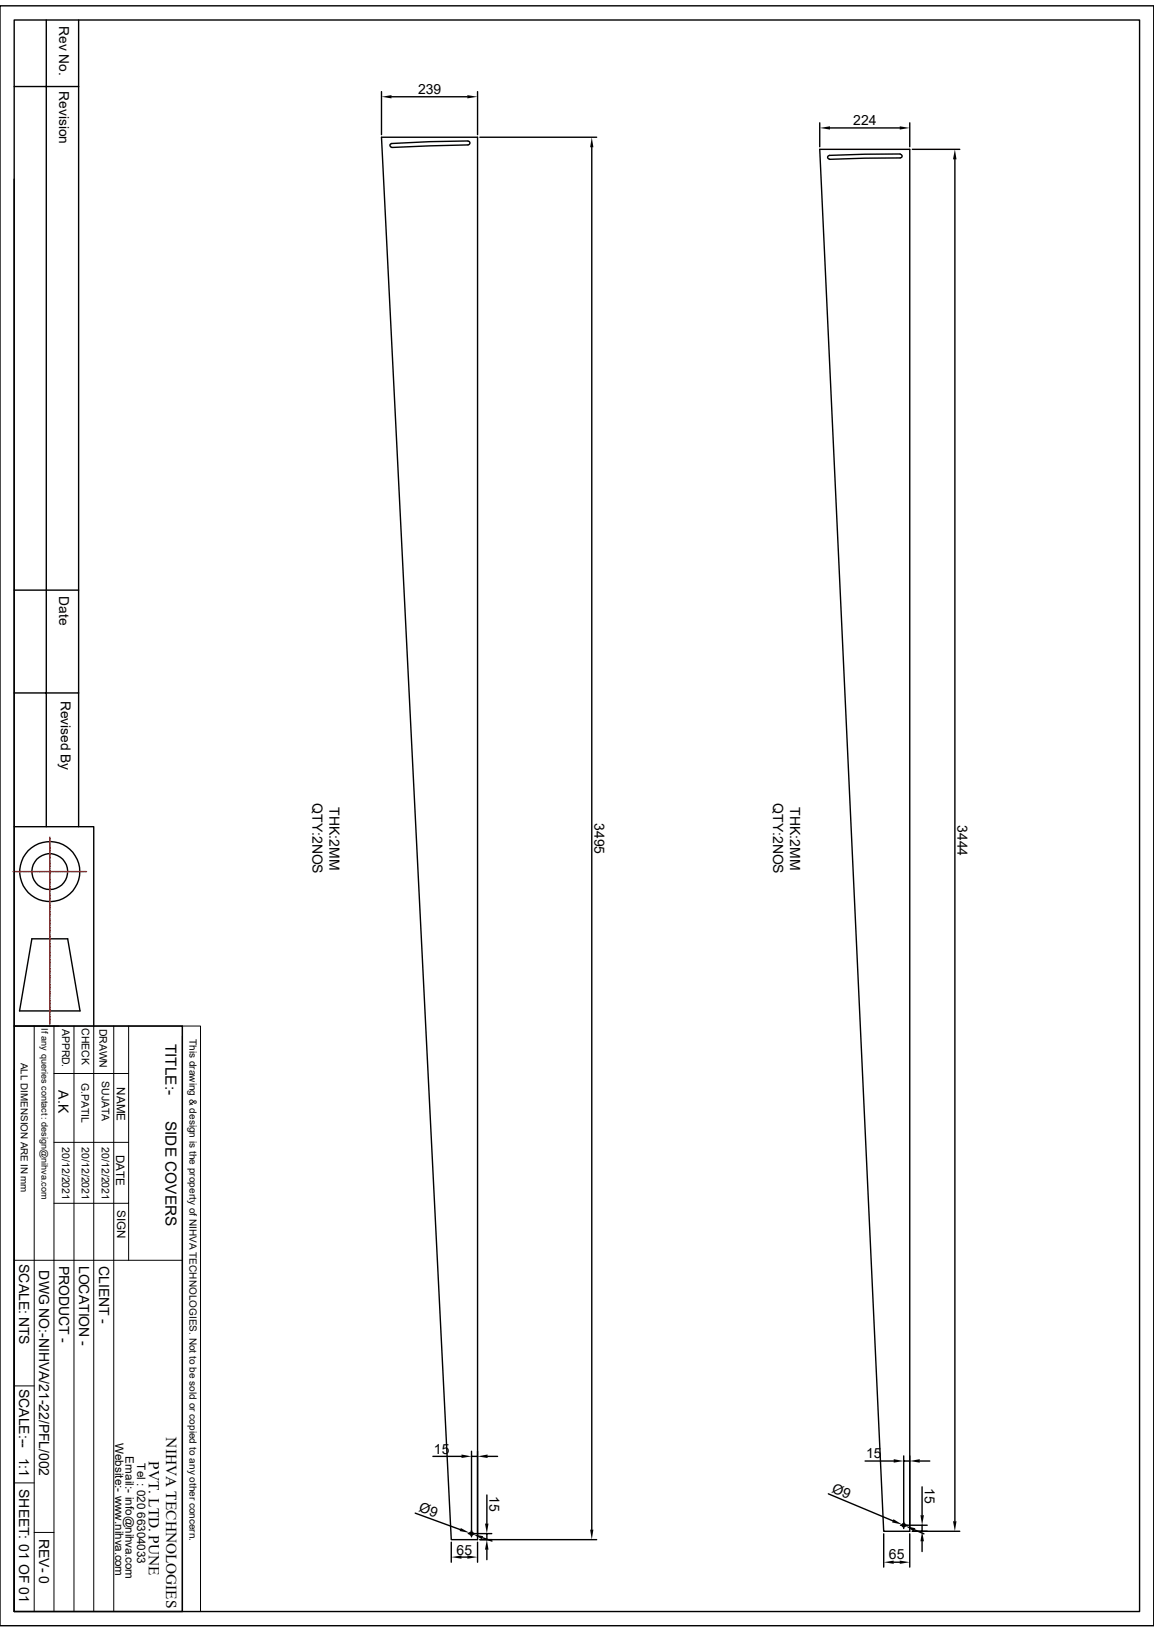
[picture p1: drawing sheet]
<svg xmlns="http://www.w3.org/2000/svg" width="210mm" height="297mm" viewBox="0 0 210 297" stroke-linecap="round" stroke-linejoin="round" font-family="sans-serif">
<g fill="none" stroke="#000" stroke-width=".25">
<path d="M0 1.1h210v294.8h-210zM2.6 3.6h204.8v289.7h-204.8zM2.6 15.7h11.7M8.4 3.6v146.9M14.3 3.6v146.9M69.4 16.7v7.8M71.2 17.6h13.8M86.9 16.7v7.8M2.6 32.6v117.9h14.5v36.2M69.4 25h17.5v255.2h-4.8zM71.3 26.1l-.3 .3 .1 .4h.2M85.2 25.7l.3 .2v.2l-.3 .3-13.9 .4"/>
<path d="M85.2 25.7l-7 .1-7 .3M87.3 25h21.3M107.7 26.8v251.6M149.2 27.2h16.4v251.5h-4.8zM149.2 22.4v4.3M151 23.3h12.7M163.8 28l-12.8 .3-.4 .2v.2l.4 .3M163.8 28.1l.4 .2v.2l-.4 .2-12.8 .3M165.6 22.4v4.3M166 27.2h8.7M173.8 29v247.9M2.6 107.4h11.7"/>
<path d="M2.6 126.1h11.7M2.6 150.5v36.2M5.8 170.9h6.5l2.3 13.1h-11zM2.6 186.7h30.6v106.6h-30.6zM2.6 194.8v98.5M75.6 275.4l8.2 3M78.8 265h5.2M85.2 279.1h4.3M85.5 279l.6 .2M85.8 264.1v15.6M85.8 265h1.1M87.8 279.9l1.7 .6"/>
<path d="M88.6 272.1v5.2M88.6 279.1v1.1M88.7 265h1.9M150.7 271.9l11.8 4.9M157.4 265.9h5.2M160.8 279.1v6.1M163.9 277.6h4.8M164.2 277.5l.6 .2M164.5 265v13.2M164.5 265.9h1.1M165.6 279.1v6.1M166 278.7h8.7"/>
<path d="M166.5 278.4l1.6 .7M167.4 265.9h1.8M167.8 270.6v5.2M167.8 277.6v1.1M82.1 280.7v3.6M84 283.4h1M86.9 280.7v3.6M87.3 280.2h21.3M88.6 282v1.8M162.6 284.3h1.1M167.8 280.5v1.9"/>
<circle cx="9.1" cy="158.6" r="5.5"/>
<circle cx="9.1" cy="158.6" r="3.3"/>
<circle cx="85.8" cy="279.1" r=".3"/>
<circle cx="164.5" cy="277.6" r=".3"/>
</g>
<g fill="none" stroke="#000" stroke-width=".18">
<path d="M2.6 186.7h30.6M6.2 186.7v106.6M9.8 195.4h13.6M9.8 186.7v106.6M13.5 186.7v106.6M17.1 186.7v106.6M20.7 186.7v106.6M23.4 186.7v42.7M33.2 186.7h3.3v106.6h-3.3zM33.2 188.6v104.7M9.8 219h13.6M9.8 207.9h13.6"/>
<path d="M2.6 229.4h30.6M2.6 252.2h3.6M2.6 269.9h3.6M6.2 278.9h3.6"/>
</g>
<g fill="none" stroke="#f00" stroke-width=".25">
<path d="M2.4 158.6h.2M2.6 158.6h.3M2.9 158.6h.3M3.2 158.6h.3M3.5 158.6h.7M4.2 158.6h.3M4.5 158.6h.1M4.6 158.6h.2M4.8 158.6h.3M5.1 158.6h.1M5.3 158.6h.2M5.5 158.6h.3"/>
<path d="M5.8 158.6h.3M6.1 158.6h.3M6.4 158.6h.3M6.7 158.6h.2M6.9 158.6h.2M7.2 158.6h.2M7.5 158.6h.2M7.7 158.6h.3M8 158.6h.2M8.2 158.6h.3M8.5 158.6h.2M8.8 158.6h.2"/>
<path d="M9.1 152.4v.1M9.1 152.6v.2M9.1 152.9v.2M9.1 153.2v.2M9.1 153.9v.2M9.1 154.2v.2M9.1 154.5v.2M9.1 154.8v.2M9.1 155.2v.2M9.1 155.5v.2M9.1 155.8v.2M9.1 156.1v.2"/>
<path d="M9.1 156.4v.2M9.1 156.8v.3M9.1 157.1v.3M9.1 157.4v.2M9.1 157.7v.4M9.1 158.2v.2M9.1 158.5v.2M9.1 158.7v.3M9.1 159v.3M9.1 159.3v.3M9.1 159.8v.2M9.1 158.6h.2"/>
<path d="M9.1 152.6h.1M9.1 152.9h.1M9.1 153.2h.1M9.1 153.5v.4M9.1 155.1v.1M9.1 156.7v.1M9.1 159.6v.1M9.1 154.2h.1M9.1 154.5h.1M9.1 154.8h.1M9.1 155.5h.1M9.1 155.8h.1"/>
<path d="M9.1 156.1h.1M9.1 157.1h.1M9.1 157.7h.1M9.1 158.4h.1M9.1 158.7h.1M9.1 159h.1M9.4 158.6h.2M9.7 158.6h.1M9.8 158.6h.5M10.4 158.6h.5M11 158.6h.1M11.1 158.6h.3"/>
<path d="M11.4 158.6h.2M11.7 158.6h.2M12 158.6h.2M12.3 158.6h.2M12.6 158.6h.1M12.7 158.6h.3M13 158.6h.3M13.3 158.6h.2M13.6 158.6h.2M13.9 158.6h.4M14.4 158.6h.2M14.6 158.6h.3"/>
<path d="M14.9 158.6h.1M14.9 158.6h.3M15.2 158.6h.3M15.5 158.6h.2M9.1 160.1v.2M9.1 160.4v.2M9.1 160.7v.2M9.1 161.1v.2M9.1 161.4v.2M9.1 161.7v.2M9.1 162v.2M9.1 162.2v.3"/>
<path d="M9.1 162.7v.2M9.1 163v.2M9.1 163.3v.2M9.1 163.6v.2M9.1 164v.3M9.1 164.3v.2M9.1 164.6v.2M9.1 164.9v.2M9.1 165.2v.2M9.1 165.6v.2M9.1 166.2v.2M9.1 166.9v.3"/>
<path d="M9.1 167.2v.2M9.1 167.5v.2M9.1 167.8v.2M9.1 168.1v.2M9.1 168.5v.2M9.1 168.8v.2M9.1 169.1v.2M9.1 169.4v.2M9.1 169.8v.3M9.1 170.1v.2M9.1 170.4v.2M9.1 170.7v.2"/>
<path d="M9.1 171v.2M9.1 171.4v.3M9.1 171.7v.3M9.1 172v.3M9.1 172.3v.7M9.1 173.1v.2M9.1 173.4v.2M9.1 173.7v.2M9.1 173.9v.3M9.1 174.4v.2M9.1 174.7v.2M9.1 175v.2"/>
<path d="M9.1 175.3v.2M9.1 176v.2M9.1 176.3v.2M9.1 176.6v.2M9.1 177.3v.2M9.1 177.6v.2M9.1 177.9v.2M9.1 178.2v.2M9.1 178.9v.2M9.1 179.2v.2M9.1 179.5v.2M9.1 179.8v.2"/>
<path d="M9.1 160.9v.1M9.1 162.5v.1M9.1 163.8v.2M9.1 165.4v.2M9.1 166.8v.1M9.1 168.4v.1M9.1 169.7v.1M9.1 171.3v.1M9.1 174.2v.1M9.1 175.5v.4M9.1 177.1v.1M9.1 178.4v.5"/>
<path d="M9.1 160h.1M9.1 160.3h.1M9.1 160.6h.1M9.1 161.3h.1M9.1 161.9h.1M9.1 162.9h.1M9.1 163.2h.1M9.1 163.5h.1M9.1 164.5h.1M9.1 164.8h.1M9.1 165.1h.1M9.1 166.2h.1"/>
<path d="M9.1 167.5h.1M9.1 167.8h.1M9.1 168.1h.1M9.1 168.8h.1M9.1 169.1h.1M9.1 169.4h.1M9.1 170.4h.1M9.1 170.7h.1M9.1 171h.1M9.1 171.7h.1M9.1 172.3h.1M9.1 173.3h.1"/>
<path d="M9.1 173.6h.1M9.1 173.9h.1M9.1 174.6h.1M9.1 174.9h.1M9.1 175.2h.1M9.1 176.5h.1M9.1 177.5h.1M9.1 177.8h.1M9.1 178.1h.1M9.1 179.2h.1M9.1 179.5h.1M9.1 179.7h.1"/>
<path d="M9.1 165.9v.2M9.1 166.5v.2M9.1 176.8v.3M9.1 180.2v.2M9.1 180.8v.2M9.1 181.4v.2M9.1 181.8v.2M9.1 182.1v.2M9.1 182.4v.2M9.1 182.7v.4M9.1 183.1v.2M9.1 183.4v.2"/>
<path d="M9.1 183.7v.2M9.1 184v.2M9.1 184.3v.2M9.1 184.7v.3M9.1 185v.3M9.1 185.3v.2M9.1 185.6v.2M9.1 186.1v.2M9.1 180v.2M9.1 181.7v.1M9.1 184.6v.1M9.1 185.9v.1"/>
<path d="M9.1 186.4h.1M9.1 180.8h.1M9.1 182.1h.1M9.1 182.4h.1M9.1 182.7h.1M9.1 183.4h.1M9.1 183.7h.1M9.1 184h.1M9.1 185h.1M9.1 185.3h.1M9.1 185.6h.1M9.1 180.5v.2"/>
<path d="M9.1 181.1v.2"/>
</g>
<g fill="#000">
<path d="M69.4 17.6l1.8-.3v.6zM85 17.3l1.9 .3-1.9 .3zM107.7 25l.3 1.8h-.6zM149.2 23.3l1.8-.3v.6zM163.7 23l1.9 .3-1.9 .3zM173.8 27.2l.3 1.8h-.7zM83.9 278.1l1.6 .9-1.8-.4zM84 264.7l1.8 .3-1.8 .3zM86.1 279.2l1.8 .4-.2 .5zM86.9 265l1.8-.3v.6zM88.3 277.3h.6l-.3 1.8zM107.4 278.4h.6l-.3 1.8z"/>
<path d="M162.6 276.5l1.6 1-1.9-.4zM162.6 265.6l1.9 .3-1.9 .3zM164.8 277.7l1.8 .4-.3 .6zM165.6 265.9l1.8-.3v.6zM167.5 275.8h.6l-.3 1.8zM173.4 276.9h.7l-.3 1.8zM82.1 283.4l1.9-.3v.6zM85 283.1l1.9 .3-1.9 .3zM88.6 280.2l.3 1.8h-.6zM160.8 284.3l1.8-.3v.6zM163.7 284l1.9 .3-1.9 .3zM167.8 278.7l.3 1.8h-.6z"/>
</g>
<g font-size="2.8">
<text x="30.1" y="190" transform="rotate(90 30.1 190)">TITLE:-</text>
<text x="30.1" y="204" transform="rotate(90 30.1 204)">SIDE COVERS</text>
<text x="30.3" y="261.6" transform="rotate(90 30.3 261.6)">NIHVA TECHNOLOGIES</text>
<text x="27.1" y="265.9" transform="rotate(90 27.1 265.9)">PVT. LTD. PUNE</text>
</g>
<g font-size="2.5">
<text x="10.8" y="4.7" transform="rotate(90 10.8 4.7)">Rev No.</text>
<text x="10.8" y="16.6" transform="rotate(90 10.8 16.6)">Revision</text>
<text x="76.1" y="17.1">239</text>
<text x="155.3" y="22.8">224</text>
<text x="10.8" y="108.5" transform="rotate(90 10.8 108.5)">Date</text>
<text x="11" y="127.5" transform="rotate(90 11 127.5)">Revised By</text>
<text x="56.9" y="146.1" transform="rotate(90 56.9 146.1)">QTY:2NOS</text>
<text x="59.9" y="146.9" transform="rotate(90 59.9 146.9)">THK:2MM</text>
<text x="108.2" y="149.7" transform="rotate(90 108.2 149.7)">3495</text>
<text x="140.7" y="146.1" transform="rotate(90 140.7 146.1)">QTY:2NOS</text>
<text x="143.8" y="146.9" transform="rotate(90 143.8 146.9)">THK:2MM</text>
<text x="174.2" y="150.1" transform="rotate(90 174.2 150.1)">3444</text>
<text x="10.7" y="198.4" transform="rotate(90 10.7 198.4)">A.K</text>
<text x="3.5" y="230" transform="rotate(90 3.5 230)">SCALE: NTS</text>
<text x="7.2" y="231.2" transform="rotate(90 7.2 231.2)">DWG NO:-NIHVA/21-22/PFL/002</text>
<text x="10.8" y="230.3" transform="rotate(90 10.8 230.3)">PRODUCT -</text>
<text x="14.4" y="230.3" transform="rotate(90 14.4 230.3)">LOCATION -</text>
<text x="18" y="230.4" transform="rotate(90 18 230.4)">CLIENT -</text>
<text x="3.5" y="252.7" transform="rotate(90 3.5 252.7)">SCALE:--</text>
<text x="3.5" y="265.3" transform="rotate(90 3.5 265.3)">1:1</text>
<text x="79" y="264.5">15</text>
<text x="157.6" y="265.4">15</text>
<text x="3.5" y="271" transform="rotate(90 3.5 271)">SHEET: 01 OF 01</text>
<text x="76.1" y="275" transform="rotate(20 76.1 275)">Ø9</text>
<text x="89.1" y="272.2" transform="rotate(90 89.1 272.2)">15</text>
<text x="151.3" y="271.5" transform="rotate(23 151.3 271.5)">Ø9</text>
<text x="168.3" y="270.8" transform="rotate(90 168.3 270.8)">15</text>
<text x="7.2" y="280" transform="rotate(90 7.2 280)">REV- 0</text>
<text x="83.1" y="282.9">65</text>
<text x="161.8" y="283.8">65</text>
</g>
<g font-size="2.1">
<text x="21.3" y="197.9" transform="rotate(90 21.3 197.9)">NAME</text>
<text x="21.1" y="210.1" transform="rotate(90 21.1 210.1)">DATE</text>
<text x="21.3" y="220.2" transform="rotate(90 21.3 220.2)">SIGN</text>
<text x="21" y="262.6" transform="rotate(90 21 262.6)">Website:- www.nihva.com</text>
<text x="22.9" y="265" transform="rotate(90 22.9 265)">Email:- info@nihva.com</text>
<text x="25" y="266.3" transform="rotate(90 25 266.3)">Tel : 020 66304033</text>
</g>
<g font-size="1.9">
<text x="11.3" y="187.2" transform="rotate(90 11.3 187.2)">APPRD.</text>
<text x="14.9" y="187.1" transform="rotate(90 14.9 187.1)">CHECK</text>
<text x="18.1" y="187.2" transform="rotate(90 18.1 187.2)">DRAWN</text>
<text x="14.8" y="197.1" transform="rotate(90 14.8 197.1)">G.PATIL</text>
<text x="18.5" y="196.8" transform="rotate(90 18.5 196.8)">SUJATA</text>
<text x="11.3" y="208.8" transform="rotate(90 11.3 208.8)">20/12/2021</text>
<text x="14.9" y="208.8" transform="rotate(90 14.9 208.8)">20/12/2021</text>
<text x="18.5" y="208.8" transform="rotate(90 18.5 208.8)">20/12/2021</text>
</g>
<g font-size="1.8">
<text x="34.5" y="189.1" transform="rotate(90 34.5 189.1)">This drawing &amp; design is the property of NIHVA TECHNOLOGIES. Not to be sold or copied to any other concern.</text>
<text x="3.8" y="193.4" transform="rotate(90 3.8 193.4)">ALL DIMENSION ARE IN mm</text>
</g>
<text font-size="1.7" x="7.5" y="187.2" transform="rotate(90 7.5 187.2)">If any queries contact : design@nihva.com</text>
</svg>
